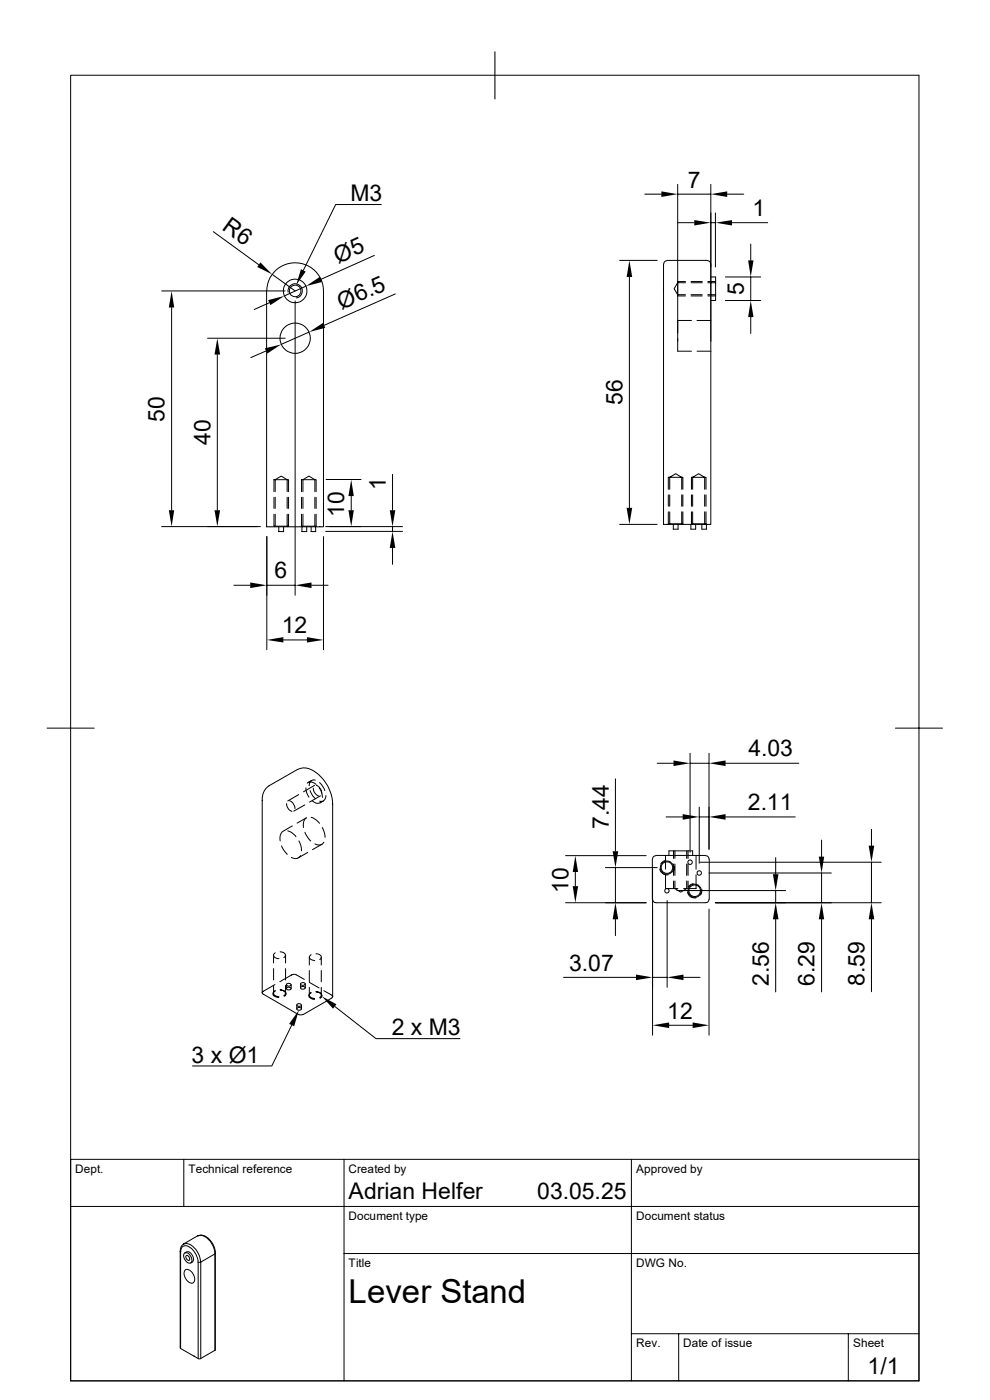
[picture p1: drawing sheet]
<svg xmlns="http://www.w3.org/2000/svg" width="210mm" height="297mm" viewBox="0 0 210 297" stroke-linecap="round" stroke-linejoin="round" font-family="sans-serif">
<g fill="none" stroke="#000" stroke-width=".21">
<path d="M15 16h179.9v276.9h-179.9zM105 11v10M143.8 39.1v33.3M150.8 39.1v33.3M45.3 49.1l9.6 7.1M57.7 58.2l4.9 3.5M79.4 54.2l-11.3 5.1M80.9 43.4h-9.7l-6.9 14M131.4 55.2h8M133.5 58.8v48.9M136.8 41.2h3.5M140.8 56v55.3h10v-55.3"/>
<path d="M140.8 56l.1-.4 .6-.4 8.5 .1 .5 .2 .2 .5M143.8 47.2h3.5M143.8 41.2h7M145.4 60h-1.6l-.8 1.3 .8 1.2h1.6M145.4 59.7h-1.6v3.1h1.6M146.6 60h2.4M146.6 59.7h2.4M150.2 60h1.6M150.2 59.7h1.6M150.8 58.8h1v5h-1M150.8 47.2h1M151.8 45.2v11.4"/>
<path d="M153.9 58.8h7.5M154.3 41.2h3.5M155.3 47.2h7.6M159.3 51.8v3.4M159.3 58.8v5M34.3 61.7h26.2M36.4 65.2v43M44 71.8h16.5M46.1 75.2v33M56.4 74.5l-3.2 1.4M56.6 61.7a6 6 0 0 1 6-5.9 6 6 0 0 1 6 5.9v50.1h-11.3h-.7v-50.1M57.1 64.2l-3.2 1.5"/>
<path d="M61.1 62a1.51 1.51 0 0 1 1.3-1.8 1.51 1.51 0 0 1 1.7 1.3 1.51 1.51 0 0 1-1.2 1.7M62.6 63.8v62.5M64.9 60.7l-4.6 2.1M65.6 70.4l-6 2.7M83.9 62.4l-15.1 6.6M143.8 71.8v2.7h2.9M146.6 62.5h2.4M146.6 62.8h2.4M146.7 68h-2.9v2.7M147.9 74.5h2.9M147.9 68h2.9M150.2 62.5h1.6"/>
<path d="M150.2 62.8h1.6M153.9 63.8h7.5M159.3 67.3v3.4M34.3 111.7h20.9M56.6 113.8v24M58.1 104.3v-2.5h3.1v2.5M58.1 109.1v2.5h3.1v-2.5M58.1 105.5v2.4M58.4 104.3v-2.5l1.2-.8 1.3 .8v2.5M58.4 109.1v2.5l-.1 .2M58.4 105.5v2.4M59.1 111.8v1h1.1v-1"/>
<path d="M60.9 109.1v2.5l.1 .2M60.9 105.5v2.4M61.2 105.5v2.4M64 104.3v-2.5h3.1v2.5M64 109.1v2.5h3.1v-2.5M64 105.5v2.4M64.1 111.8v1h1v-1M64.3 104.3v-2.5l1.2-.8 1.3 .8v2.5M64.3 109.1v2.5l-.2 .2M64.3 105.5v2.4M66 111.8v1h1v-1M66.8 109.1v2.5l.1 .2"/>
<path d="M66.8 105.5v2.4M67.1 105.5v2.4M68.6 113.8v24M69.1 111.7h16.3M69.1 112.7h16.3M69.2 101.7h7.4M74.5 105.2v3M83.3 100.6v7.6M83.3 111.7v1M83.3 116.2v3.5M131.4 111.3h8M141.8 103.8v-2.5h3.1v2.5"/>
<path d="M141.8 108.6v2.5h3.1v-2.5M141.8 105v2.4M142.1 103.8v-2.5l1.2-.8 1.3 .8v2.5M142.1 108.6v2.5l-.2 .2M142.1 105v2.4M142.8 111.3v1h1v-1M144.6 108.6v2.5l.1 .2M144.6 105v2.4M144.9 105v2.4M146.6 111.3v1h1v-1M146.7 103.8v-2.5h3.1v2.5M146.7 108.6v2.5h3.1v-2.5"/>
<path d="M146.7 105v2.4M146.9 103.8v-2.5l1.3-.8 1.3 .8v2.5M146.9 108.6v2.5l-.1 .2M146.9 105v2.4M148.9 111.3v1h1v-1M149.5 108.6v2.5l.1 .2M149.5 105v2.4M149.8 105v2.4M49.6 124.2h3.5M56.6 124.2h6M60.1 135.8h5M66.1 124.2h3.5"/>
<path d="M10 154.5h10M146.4 159.8v21M150.4 159.8v20.4M189.9 154.5h10M59.7 179.5l.5 .8 .7 1M60 176.4l-.1 .1a2.12 2.12 0 0 0-.5 1.9M60.8 170.5a1.78 1.78 0 0 0 1.1 1.6M61 176.3a2.78 2.78 0 0 1 1.8 1.2M61.4 169.9a1.88 1.88 0 0 1 1.2 1.6M62 175.2l-2 1.2M63.4 168.6l-2.4 1.3M63.4 178.4l.4 1 .2 1.1"/>
<path d="M64.6 170.8l-2.3 1.3M64.7 176.6l.8 1.4 .4 .4M64.9 167.1l.2 1.1 .4 .9M64.9 173.6a1.88 1.88 0 0 0-.5 2M65 173.5l-2 1.1M65.2 166.2v-.1a1.48 1.48 0 0 1 1.9 .3M65.8 167.7l.5 1.1 .6 .7M66 173.4l1.2 .6 .6 .7M66.1 165.6l-.7 .4M66.3 169.9l.1 .1a1.23 1.23 0 0 0 1.7 .1M66.5 167.2a1.78 1.78 0 0 0 1.1 1.7M66.7 166.6l-2.3 1.4"/>
<path d="M66.9 165.5a1.03 1.03 0 0 0-1.3 1.2M67.1 166.6a1.88 1.88 0 0 1 1.1 1.7M67.7 167.2l.5 .7 .2 1.3M67.8 166l.4 .5 .7 1.2M68 168.8l-2.3 1.4M68.3 179.1l-2 1.2M68.4 175.6l.4 1 .2 1M68.6 169.9l-.7 .4M68.7 178.7a1.31 1.31 0 0 1-1.9 .3M69.1 168.8a1.03 1.03 0 0 1-1.3 1.2M130.6 165.2v15.4M139.4 161.9h3.5"/>
<path d="M141.3 173.3h3.5M146.4 161.9h4M148.3 171.2v11.9M148.3 173.3h2.1M153.9 173.3h14.8M153.9 161.9h15.6M174.3 178.2v3.5M184.9 175.9v3.5M63.8 181.5l-.2 .2a1.35 1.35 0 0 1-1.8 .2M65.3 180.8l-2 1.2M120 191.5h17.1M120 181.5h17.1"/>
<path d="M122 185v3M128.4 184.1h11M130.6 184.1v7.4M130.6 195v3.5M138.4 182.2v8.6M138.4 184.4v35.2M138.4 190.8l.2 .5 .5 .2h10.6l.4-.1 .3-.6M139.1 181.5l-.5 .2-.2 .5M139.1 181.5h10.6M140 184.4a1.55 1.55 0 0 0 1.7 1.2M141.2 185.6v2.9h2.6M141.2 181.5v2.9"/>
<path d="M141.2 182.5l-.5 .3-.5 .4M141.5 191.1v18.4M141.9 181.5v-1h5v1M142.9 180.5v1.6M142.9 183.3v2.4M142.9 186.9v1.6M143 183.8v.6l-.3 .6M143.2 186.9v1.6l1.2 .8 1.3-.8v-1.6M143.2 180.5v1.6M143.2 183.3v2.4M143.6 188.9h23.1M145.7 180.5v1.6"/>
<path d="M145.7 183.3v2.4M145.8 189.2a1.53 1.53 0 0 0 1.8 1.3M146 180.5v1.6M146 183.3v2.4M146 186.9v1.6M147.1 187.5l-.6 .2-.5 .4M147.7 185.6v2.9h-2.7M147.7 181.5v2.9M148.5 182.9h38.4M148.9 188.7l-.1 .6-.2 .6M149.7 181.5l.4 .1 .3 .6M150.4 185.2h26"/>
<path d="M150.4 192.9v26.7M150.5 182.2v8.6M151.8 191.5h35.1M164.5 181.9v3.6M164.5 188.9v2.6M164.5 195v15.4M174.3 185.2v6.3M174.3 195v15.4M184.9 182.9v8.6M184.9 195v15.4M55.6 210.6v-40.8a3.4 3.4 0 0 1 1.5-3.1l6-3.5a4.3 4.3 0 0 1 5 1.6 8.8 8.8 0 0 1 2.5 5.8v40.8M55.6 210.6l.2 .3 7.5 4.3"/>
<path d="M58 202.6v1.7M58 205.5v2.4M58 209.1v1.6M58.3 208.9l-2.5 1.5-.2 .2M58.4 202.1a.63 .63 0 0 0-.3 .8 .63 .63 0 0 0 .6 .4l.5 .1M59.2 211.5a.84 .84 0 0 1-1.1-1.1l.3-.2a.69 .69 0 0 0-.5 .8 .69 .69 0 0 0 .8 .5l.4 .1M59.4 210a.98 .98 0 0 1 1.2 1.1l-.3 .3M59.4 201.9a.79 .79 0 0 1 .9 .2 .79 .79 0 0 1 .1 .9l-.2 .2M59.4 210a.85 .85 0 0 1 1.1 .9l-.3 .3M60.2 210.2l.1 .1M60.6 202.6v1.7M60.6 205.5v2.4"/>
<path d="M60.6 209.1v1.6M60.7 208.9v.8M60.8 209.6a.5 .5 0 0 1 .6-.2 .5 .5 0 0 1 .3 .4 .52 .52 0 0 1-.5 .2 .52 .52 0 0 1-.4-.4zM60.8 208.7a.47 .47 0 0 1 .6-.1 .47 .47 0 0 1 .3 .4 .5 .5 0 0 1-.5 .2 .5 .5 0 0 1-.4-.4zM61.8 208.9v.8M61.9 217.5l-4.2 8.6h-16.8M62.9 213.1a.49 .49 0 0 1 .6-.2 .49 .49 0 0 1 .4 .5l-.7 .1zM62.9 214a.53 .53 0 0 1 .6-.3 .53 .53 0 0 1 .4 .5 .6 .6 0 0 1-1-.2zM62.9 213.2v.8M63.3 215.2l.3 .1 .7-.1M63.8 209.5a.5 .5 0 0 1 .5-.3 .5 .5 0 0 1 .4 .5l-.8 .1zM63.8 208.7v.9"/>
<path d="M63.8 208.6a.47 .47 0 0 1 .6-.2 .47 .47 0 0 1 .3 .5 .51 .51 0 0 1-.5 .1 .51 .51 0 0 1-.4-.3zM64 213.2v.8M64.6 207.8l-1.8-1-.6-.1-2.8 1.6M64.8 208.7v.9M65.6 208.4l2.1 1.2M65.6 203.1v1.6M65.6 205.9v2.4M65.6 209.5v1.6M66 202.5a.63 .63 0 0 0-.3 .8 .63 .63 0 0 0 .6 .4l.5 .1M66.8 211.8a.81 .81 0 0 1-1.1-1l.3-.2a.64 .64 0 0 0-.5 .7 .64 .64 0 0 0 .6 .6l.7 .1M67 202.4a.81 .81 0 0 1 .9 .2 .81 .81 0 0 1 .1 .8l-.2 .2M67 210.4a.83 .83 0 0 1 1 1.1l-.2 .1"/>
<path d="M67.1 210.4a.93 .93 0 0 1 1.1 1.1l-.3 .3M67.8 210.6l.1 .1M68.2 203.1v1.6M68.2 205.9v2.4M68.2 209.5v1.6M68.7 210.2l1.7 .9 .2 .3M70.4 211.8l-6.1 3.4M70.6 211.4l-.2 .3M71 213.5l8.8 6.8h17.8M119.5 207.3h15.4M138.4 207.3h3.1M141.9 217.5h5"/>
<path d="M145 207.3h3.5M15 255.9h179.9M39 246v9.9M73 246v46.9M133.9 246v46.9M194.9 246h-179.9v46.9M38.2 265.5l.1 .1M38.2 265.5l.1 20.6M38.2 265.5a1.69 1.69 0 0 1 .7-1.6l3.1-1.7a2.53 2.53 0 0 1 3 1.4l.5 1.1 .2 1.2M38.3 265.6v20.5M38.4 265.6a1.06 1.06 0 0 1 .5-1.2 1.06 1.06 0 0 1 1.2 .1 4.2 4.2 0 0 1 1.9 3.3M38.9 263.9a2.37 2.37 0 0 1 2.7 1.2l.7 1.3 .2 1.3"/>
<path d="M39.1 265.9a1.04 1.04 0 0 1 1.5 .9 .72 .72 0 0 1-.1 1.1 .72 .72 0 0 1-1.1-.4l-.4-.8zM39.2 265.8a1.09 1.09 0 0 1 1.7 .8l.1 .3a.68 .68 0 0 1-.2 .8M39.3 269.5a1.45 1.45 0 0 1 1.8 1.1l.2 .4a.82 .82 0 0 1-.3 1.1 .82 .82 0 0 1-1.2-.3 1.84 1.84 0 0 1-.5-2.3zM39.5 266.4a.57 .57 0 0 1 .6 .3 .57 .57 0 0 1-.1 .7l-.5-.4zM40.8 267.8l-.3 .2M42 262.2a2.37 2.37 0 0 1 2.6 1.2l.7 1.3 .3 1.3M42.5 267.8h-.5v20.4l-3.7-2.1M45.6 266l-3 1.8v20.4l3-1.7M45.6 266v20.5M45.7 265.9l-.1 .1M45.7 265.9l-.1 20.6M73 265.9h121.9"/>
<path d="M41.1 287.7l.2 .1M42 288.2h.5M133.9 283h61M144 283v9.9M180 283v9.9"/>
<circle cx="62.6" cy="61.7" r="2.51"/>
<circle cx="62.6" cy="71.8" r="3.2"/>
<circle cx="62.6" cy="61.7" r="1.22"/>
<circle cx="141.5" cy="184.1" r="1.4"/>
<circle cx="141.5" cy="189" r=".47"/>
<circle cx="141.5" cy="184.1" r="1.22"/>
<circle cx="146.4" cy="182.9" r=".47"/>
<circle cx="147.4" cy="189" r="1.4"/>
<circle cx="147.4" cy="189" r="1.22"/>
<circle cx="148.3" cy="185.2" r=".47"/>
</g>
<g fill="#000">
<path d="M55.2 55.7l2.5 2.5-3.1-1.6zM63.8 57.1l1.1 .5-2.1 2.9zM64.9 60.7l2.9-1.9 .5 1zM133.5 55.2l.6 3.6h-1.2zM140.3 40.6l3.5 .6-3.5 .6zM147.3 46.7l3.5 .5-3.5 .6zM150.8 41.2l3.5-.6v1.2zM151.8 47.2l3.5-.5v1.1zM158.7 55.2h1.2l-.6 3.6zM36.4 61.7l.6 3.5h-1.2zM46.1 71.8l.6 3.4h-1.2zM56.2 73.9l3.4-.8-2.9 1.9z"/>
<path d="M56.9 63.7l3.4-.9-2.9 1.9zM65.6 70.4l2.9-1.9 .5 1.1zM159.3 63.8l.6 3.5h-1.2zM35.8 108.2h1.2l-.6 3.5zM45.5 108.2h1.2l-.6 3.5zM74.5 101.7l.6 3.5h-1.2zM73.9 108.2h1.2l-.6 3.5zM83.3 112.7l.6 3.5h-1.2zM82.7 108.2h1.2l-.6 3.5zM132.9 107.7h1.2l-.6 3.6zM53.1 123.6l3.5 .6-3.5 .6zM56.6 135.8l3.5-.6v1.1z"/>
<path d="M65.1 135.2l3.5 .6-3.5 .5zM62.6 124.2l3.5-.6v1.2zM142.9 161.3l3.5 .6-3.5 .6zM144.8 172.7l3.5 .6-3.5 .6zM150.4 173.3l3.5-.6v1.2zM150.4 161.9l3.5-.6v1.2zM184.3 179.4h1.2l-.6 3.5zM122 181.5l.6 3.5h-1.1zM121.5 188h1.1l-.6 3.5zM130.6 191.5l.5 3.5h-1.1zM130 180.6h1.1l-.5 3.5zM164 185.5h1.1l-.6 3.4z"/>
<path d="M164.5 191.5l.6 3.5h-1.1zM173.7 181.7h1.1l-.5 3.5zM174.3 191.5l.5 3.5h-1.1zM184.9 191.5l.6 3.5h-1.2zM63.4 214.3l-1 3.4-1.1-.5zM68.3 211.4l3.1 1.7-.7 .9zM134.9 206.8l3.5 .5-3.5 .6zM138.4 217.5l3.5-.6v1.2zM141.5 207.3l3.5-.5v1.1zM146.9 216.9l3.5 .6-3.5 .6z"/>
</g>
<text font-size="7" x="74" y="276.4">Lever Stand</text>
<g font-size="4.9">
<text x="145.9" y="39.8">7</text>
<text x="74.3" y="42.7">M3</text>
<text x="159.6" y="45.8">1</text>
<text x="46.9" y="48.6" transform="rotate(36 46.9 48.6)">R6</text>
<text x="71.7" y="55.9" transform="rotate(-24 71.7 55.9)">Ø5</text>
<text x="72.5" y="65.7" transform="rotate(-24 72.5 65.7)">Ø6.5</text>
<text x="157.8" y="62.6" transform="rotate(-90 157.8 62.6)">5</text>
<text x="34.9" y="89.5" transform="rotate(-90 34.9 89.5)">50</text>
<text x="132.1" y="86" transform="rotate(-90 132.1 86)">56</text>
<text x="44.7" y="94.4" transform="rotate(-90 44.7 94.4)">40</text>
<text x="81.9" y="103.9" transform="rotate(-90 81.9 103.9)">1</text>
<text x="73" y="109.6" transform="rotate(-90 73 109.6)">10</text>
<text x="58.3" y="122.7">6</text>
<text x="59.8" y="134.4">12</text>
<text x="158.8" y="160.4">4.03</text>
<text x="158.7" y="171.9">2.11</text>
<text x="129.2" y="175.9" transform="rotate(-90 129.2 175.9)">7.44</text>
<text x="120.6" y="189.4" transform="rotate(-90 120.6 189.4)">10</text>
<text x="120.7" y="205.9">3.07</text>
<text x="163.1" y="209.2" transform="rotate(-90 163.1 209.2)">2.56</text>
<text x="172.8" y="209.2" transform="rotate(-90 172.8 209.2)">6.29</text>
<text x="183.4" y="209.2" transform="rotate(-90 183.4 209.2)">8.59</text>
<text x="83.1" y="219.6">2 x M3</text>
<text x="141.6" y="216.1">12</text>
<text x="40.6" y="225.4">3 x Ø1</text>
<text x="74" y="254.5">Adrian Helfer</text>
<text x="113.9" y="254.5">03.05.25</text>
<text x="184.1" y="291.6">1/1</text>
</g>
<g font-size="2.5">
<text x="16" y="248.8">Dept.</text>
<text x="40" y="248.8">Technical reference</text>
<text x="74" y="248.8">Created by</text>
<text x="134.9" y="248.8">Approved by</text>
<text x="74" y="258.7">Document type</text>
<text x="135" y="258.7">Document status</text>
<text x="74" y="268.7">Title</text>
<text x="135" y="268.7">DWG No.</text>
<text x="135" y="285.8">Rev.</text>
<text x="145" y="285.8">Date of issue</text>
<text x="181" y="285.8">Sheet</text>
</g>
</svg>
